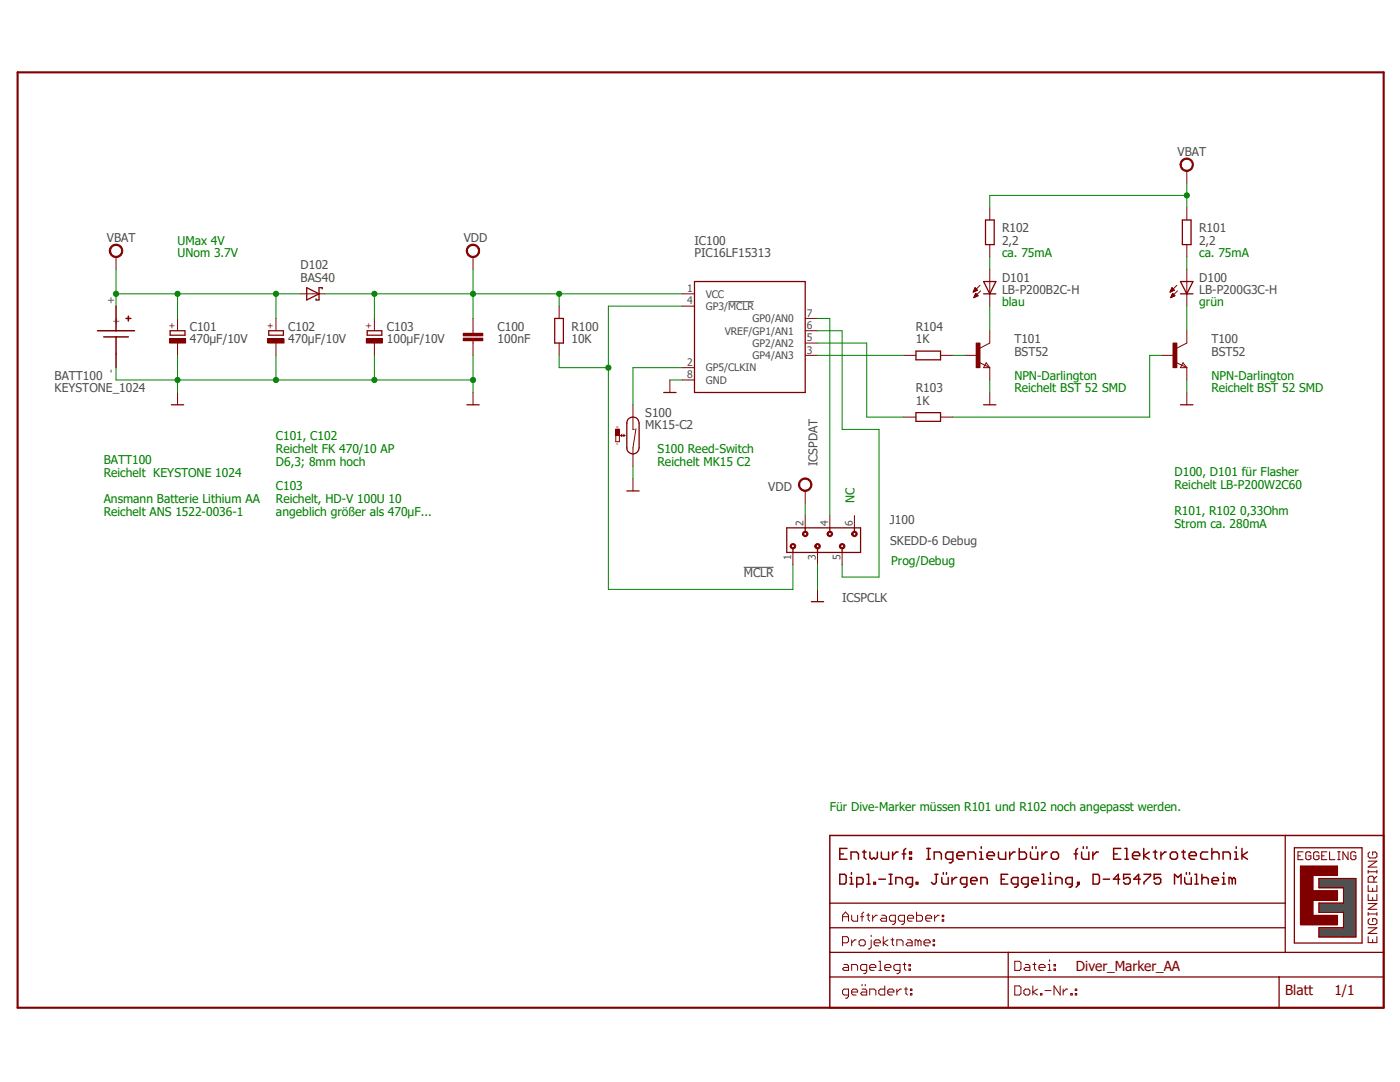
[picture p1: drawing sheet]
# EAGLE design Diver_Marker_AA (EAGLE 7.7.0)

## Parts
BATT100  KEYSTONE_1024  KEYSTONE_1024_AA_SMD  [KEYSTONE_1024_AA_SMD]
C100  100nF  C-EUC0805  [C0805]
C101  470µF/10V  CPOL-EU153CLV-0605  [153CLV-0605]
C102  470µF/10V  CPOL-EU153CLV-0605  [153CLV-0605]
C103  100µF/10V  CPOL-EU153CLV-0605  [153CLV-0605]
D100  LB-P200G3C-H  Z-POWER-LED  [Z-POWER-LED-PCB-TYPE]
D101  LB-P200B2C-H  Z-POWER-LED  [Z-POWER-LED-PCB-TYPE]
D102  BAS40  [SOT23]
IC100  PIC16LF15313  PIC12F675SN  [SO-08]
J100  SKEDD-6 Debug  490107670612_DEBUGGING  [490107670612_DEBUGGING]
R100  10K  R-EU_R0805  [R0805]
R101  2,2  R-EU_R0805  [R0805]
R102  2,2  R-EU_R0805  [R0805]
R103  1K  R-EU_R0805  [R0805]
R104  1K  R-EU_R0805  [R0805]
S100  MK15-C2  REED-SWITCH-MK15-C2  [MK15]
T100  BST52  NPNSOT89  [SOT89]
T101  BST52  NPNSOT89  [SOT89]

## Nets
!MCLR: IC100.4(GP3/!MCLR) J100.1 R100.1
B0: R103.1 T100.1(B)
B1: R104.1 T101.1(B)
GND: BATT100.- C100.2 C101.- C102.- C103.- IC100.8(GND) J100.3 S100.2 T100.3(E) T101.3(E)
ICSPCLK: IC100.6(VREF/GP1/AN1) J100.5
ICSPDAT: IC100.7(GP0/AN0) J100.4
L0: D100.C T100.2(C) T100.2@1(C)
L1: D101.C T101.2(C) T101.2@1(C)
N$1: IC100.3(GP4/AN3) R104.2
N$5: D101.A R102.1
N$6: D100.A R101.1
OUT0: IC100.5(GP2/AN2) R103.2
REED: IC100.2(GP5/CLKIN) S100.1
VCC: BATT100.+ C101.+ C102.+ D102.1(A) R101.2 R102.2 ; supply symbol labelled VBAT
VDD: C100.1 C103.+ D102.3(C) IC100.1(VCC) J100.2 R100.2
Unconnected: J100.6

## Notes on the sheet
- UMax 4V
- UNom 3.7V | ca. 75mA | ca. 75mA
- blau | grün
- NPN-Darlington
  Reichelt BST 52 SMD
- NPN-Darlington
  Reichelt BST 52 SMD
- C101, C102 
  Reichelt FK 470/10 AP
  D6,3; 8mm hoch
- S100 Reed-Switch
  Reichelt MK15 C2
- NC
- BATT100 
  Reichelt  KEYSTONE 1024
  
  Ansmann Batterie Lithium AA
  Reichelt ANS 1522-0036-1
- C103 
  Reichelt, HD-V 100U 10
  angeblich größer als 470µF...
- D100, D101 für Flasher
  Reichelt LB-P200W2C60
  
  R101, R102 0,33Ohm
  Strom ca. 280mA
- Prog/Debug
- Für Dive-Marker müssen R101 und R102 noch angepasst werden.

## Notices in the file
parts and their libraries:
Eagle_WR-WST: Copyright: Würth Elektronik
